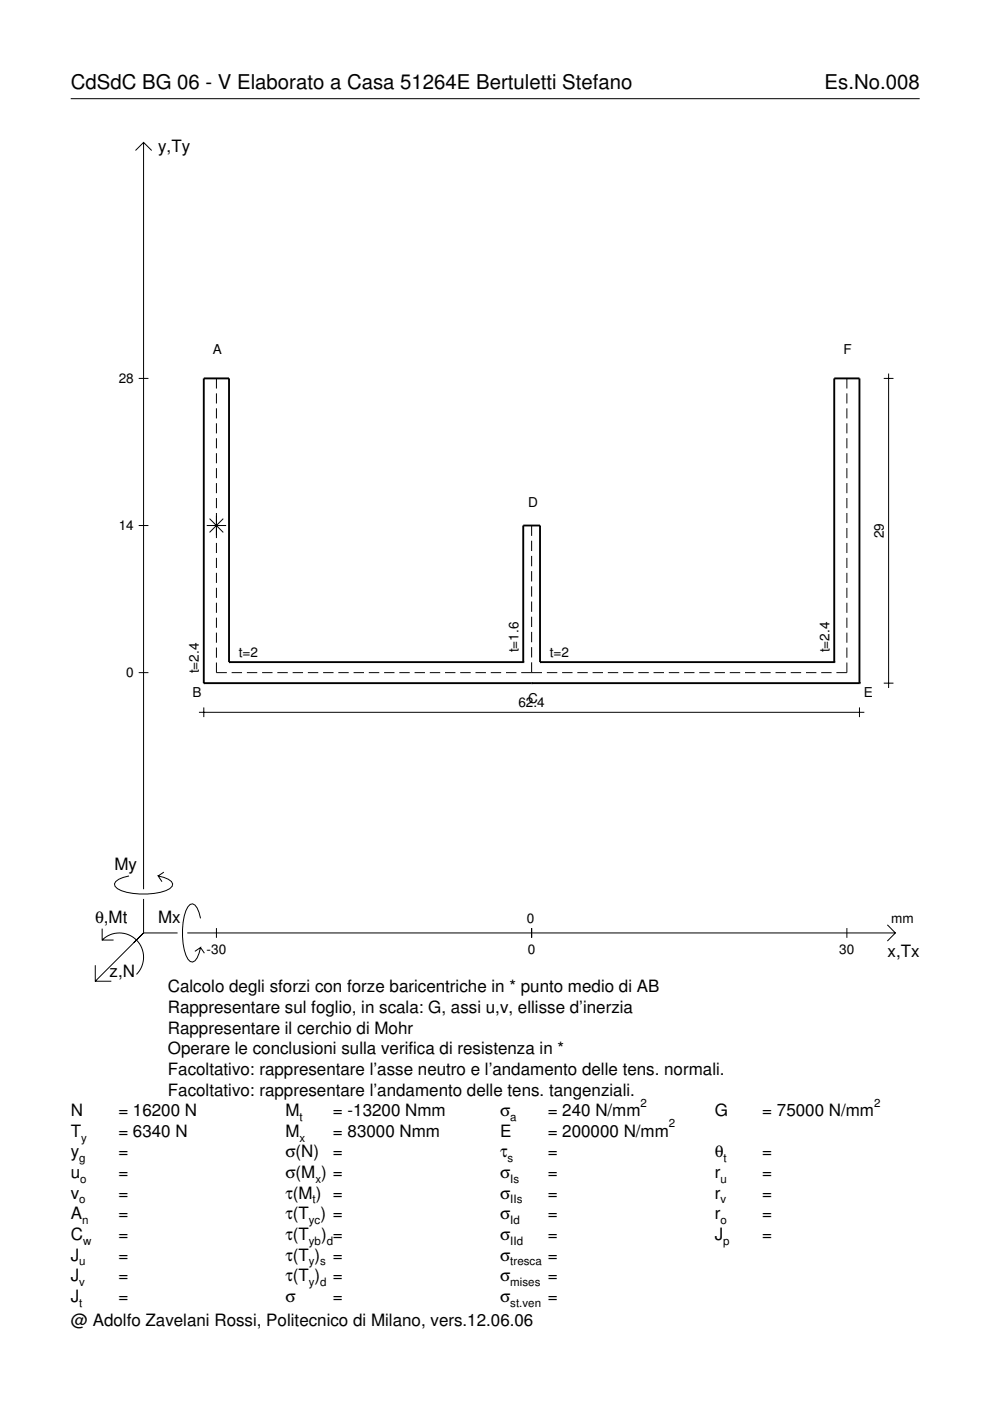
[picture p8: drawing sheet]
<svg xmlns="http://www.w3.org/2000/svg" width="210mm" height="297mm" viewBox="0 0 210 297" stroke-linecap="round" stroke-linejoin="round" font-family="sans-serif">
<g fill="none" stroke="#000" stroke-width=".21">
<path d="M15 20.9h180M28.7 31.9l1.7-1.7 1.8 1.7M30.4 30.2v158.3M188.4 79.2v66.7M29.4 80.2h2.1M45.9 80.2v2.2M45.9 83.4v2.1M45.9 86.6v2.1M45.9 89.7v2.2M45.9 92.9v2.2M45.9 96.1v2.1M45.9 99.3v2.1"/>
<path d="M179.6 80.2v2.2M179.6 83.4v2.1M179.6 86.6v2.1M179.6 89.7v2.2M179.6 92.9v2.2M179.6 96.1v2.1M179.6 99.3v2.1M187.4 80.2h2M29.4 111.4h2.1M43.8 111.4h4.1M44.4 110l2.9 2.9M45.9 102.4v2.2"/>
<path d="M45.9 105.6v2.1M45.9 108.8v5.3M45.9 115.1v2.2M45.9 118.3v2.1M47.3 110l-2.9 2.9M112.7 111.4v2.2M112.7 114.6v2.2M112.7 117.9v2.2M179.6 102.4v2.2M179.6 105.6v2.1M179.6 108.8v2.1M179.6 111.9v2.2"/>
<path d="M179.6 115.1v2.2M179.6 118.3v2.1M45.9 121.5v2.1M45.9 124.6v2.2M45.9 127.8v2.1M45.9 131v2.1M45.9 134.1v2.2M45.9 137.3v2.1M112.7 121.1v2.2M112.7 124.3v2.2M112.7 127.5v2.2M112.7 130.8v2.1"/>
<path d="M112.7 134v2.2M112.7 137.2v2.2M179.6 121.5v2.1M179.6 124.6v2.2M179.6 127.8v2.1M179.6 131v2.1M179.6 134.1v2.2M179.6 137.3v2.1M29.4 142.6h2.1M42.2 151h141.1M43.2 150v2M45.9 140.5v2.1h2.2"/>
<path d="M49.1 142.6h2.2M52.3 142.6h2.2M55.6 142.6h2.2M58.8 142.6h2.2M62 142.6h2.2M65.3 142.6h2.2M68.5 142.6h2.2M71.7 142.6h2.2M75 142.6h2.2M78.2 142.6h2.2M81.4 142.6h2.2M84.7 142.6h2.2"/>
<path d="M87.9 142.6h2.2M91.1 142.6h2.2M94.4 142.6h2.2M97.6 142.6h2.2M100.8 142.6h2.2M104.1 142.6h2.2M107.3 142.6h2.2M110.5 142.6h4.4M112.7 140.4v2.2M115.9 142.6h2.3M119.2 142.6h2.2M122.4 142.6h2.2"/>
<path d="M125.6 142.6h2.2M128.9 142.6h2.2M132.1 142.6h2.2M135.3 142.6h2.2M138.6 142.6h2.2M141.8 142.6h2.2M145 142.6h2.2M148.3 142.6h2.2M151.5 142.6h2.2M154.7 142.6h2.2M158 142.6h2.2M161.2 142.6h2.2"/>
<path d="M164.4 142.6h2.2M167.7 142.6h2.2M170.9 142.6h2.2M174.1 142.6h2.2M179.6 140.5v2.1h-2.3M182.2 150v2M187.4 144.8h2M21.7 199.3a5.1 5.1 0 0 1 7.2 0 5.1 5.1 0 0 1 0 7.3M21.7 196.9v2.4h2.4M27.3 185.7a3.6 3.6 0 0 0-3 1.7l.1 .5a5.6 5.6 0 0 0 3.8 1.5 13.4 13.4 0 0 0 7.8-1l.5-.5 .1-.5a3.6 3.6 0 0 0-3.1-1.7l.8 1.2M30.4 190.6v7.2M30.4 197.8l-10.2 10.2"/>
<path d="M30.4 197.8h7.2M34.7 184.9l-1.2 .8M39.7 197.8h150.1M42.5 194.7a3.6 3.6 0 0 0-1.7-3.1l-.5 .2a5.7 5.7 0 0 0-1.5 3.7 13.3 13.3 0 0 0 1 7.9l.5 .5 .5 .1a3.6 3.6 0 0 0 1.7-3.1l-1.2 .8M45.9 196.8v2M112.7 196.8v2M179.6 196.8v2M188.1 196.1l1.7 1.7-1.7 1.7M20.2 204.7v3.3h3.4M42.5 200.9l.8 1.2"/>
</g>
<g fill="none" stroke="#000" stroke-width=".4">
<path d="M43.2 144.8h.1M43.2 144.8h139M48.6 140.4h.1M48.6 140.4v-60.2h-5.4v64.6M48.6 140.4h62.3M110.9 140.4h.1M110.9 140.4v-29h3.6v29M112.7 144.8h.1M114.5 140.4h.1M114.5 140.4h62.4M176.9 140.4h.1M176.9 140.4v-60.2h5.3v64.6"/>
<path d="M182.2 144.8h.1"/>
</g>
<g font-size="4.3">
<text x="15" y="18.9">CdSdC BG 06 - V Elaborato a Casa 51264E Bertuletti Stefano</text>
<text x="174.8" y="18.9">Es.No.008</text>
</g>
<g font-size="3.6">
<text x="33.5" y="32.3">y,Ty</text>
<text x="24.3" y="184.4">My</text>
<text x="20.1" y="195.7">θ,Mt</text>
<text x="33.5" y="195.7">Mx</text>
<text x="188.2" y="203">x,Tx</text>
<text x="23.2" y="207.1">z,N</text>
<text x="35.6" y="210.4">Calcolo degli sforzi con forze baricentriche in * punto medio di AB</text>
<text x="35.6" y="214.8">Rappresentare sul foglio, in scala: G, assi u,v, ellisse d’inerzia</text>
<text x="35.6" y="219.2">Rappresentare il cerchio di Mohr</text>
<text x="35.6" y="223.5">Operare le conclusioni sulla verifica di resistenza in *</text>
<text x="35.6" y="227.9">Facoltativo: rappresentare l’asse neutro e l’andamento delle tens. normali.</text>
<text x="35.6" y="232.3">Facoltativo: rappresentare l’andamento delle tens. tangenziali.</text>
<text x="15" y="236.7">N</text>
<text x="25.1" y="236.7">= 16200 N</text>
<text x="60.5" y="236.7">M</text>
<text x="70.6" y="236.7">= -13200 Nmm</text>
<text x="106" y="236.7">σ</text>
<text x="116.1" y="236.7">= 240 N/mm</text>
<text x="151.5" y="236.7">G</text>
<text x="161.6" y="236.7">= 75000 N/mm</text>
<text x="15" y="245.4">y</text>
<text x="15" y="241">T</text>
<text x="25.1" y="241">= 6340 N</text>
<text x="25.1" y="245.4">=</text>
<text x="60.5" y="241">M</text>
<text x="60.5" y="245.4">σ(N)</text>
<text x="70.6" y="241">= 83000 Nmm</text>
<text x="70.6" y="245.4">=</text>
<text x="106" y="241">E</text>
<text x="106" y="245.4">τ</text>
<text x="116.1" y="245.4">=</text>
<text x="116.1" y="241">= 200000 N/mm</text>
<text x="151.5" y="245.4">θ</text>
<text x="161.6" y="245.4">=</text>
<text x="15" y="249.8">u</text>
<text x="25.1" y="249.8">=</text>
<text x="60.5" y="249.8">σ(M ) =</text>
<text x="106" y="249.8">σ</text>
<text x="116.1" y="249.8">=</text>
<text x="151.5" y="249.8">r</text>
<text x="161.6" y="249.8">=</text>
<text x="15" y="254.2">v</text>
<text x="25.1" y="254.2">=</text>
<text x="60.5" y="254.2">τ(M ) =</text>
<text x="106" y="254.2">σ</text>
<text x="116.1" y="254.2">=</text>
<text x="151.5" y="254.2">r</text>
<text x="161.6" y="254.2">=</text>
<text x="15" y="258.5">A</text>
<text x="15" y="262.9">C</text>
<text x="25.1" y="258.5">=</text>
<text x="25.1" y="262.9">=</text>
<text x="60.5" y="258.5">τ(T ) =</text>
<text x="60.5" y="262.9">τ(T</text>
<text x="68.1" y="262.9">) =</text>
<text x="106" y="258.5">σ</text>
<text x="106" y="262.9">σ</text>
<text x="116.1" y="258.5">=</text>
<text x="116.1" y="262.9">=</text>
<text x="151.5" y="258.5">r</text>
<text x="151.5" y="262.9">J</text>
<text x="161.6" y="258.5">=</text>
<text x="161.6" y="262.9">=</text>
<text x="15" y="267.3">J</text>
<text x="25.1" y="267.3">=</text>
<text x="60.5" y="267.3">τ(T )</text>
<text x="70.6" y="267.3">=</text>
<text x="106" y="267.3">σ</text>
<text x="116.1" y="267.3">=</text>
<text x="15" y="271.7">J</text>
<text x="25.1" y="271.7">=</text>
<text x="60.5" y="271.7">τ(T )</text>
<text x="70.6" y="271.7">=</text>
<text x="106" y="271.7">σ</text>
<text x="116.1" y="271.7">=</text>
<text x="15" y="281.2">@ Adolfo Zavelani Rossi, Politecnico di Milano, vers.12.06.06</text>
<text x="15" y="276">J</text>
<text x="25.1" y="276">=</text>
<text x="60.5" y="276">σ</text>
<text x="70.6" y="276">=</text>
<text x="106" y="276">σ</text>
<text x="116.1" y="276">=</text>
</g>
<g font-size="2.9">
<text x="45.1" y="75">A</text>
<text x="178.8" y="75">F</text>
<text x="25.2" y="81.2">28</text>
<text x="112" y="107.5">D</text>
<text x="25.2" y="112.4">14</text>
<text x="187.4" y="114.1" transform="rotate(-90 187.4 114.1)">29</text>
<text x="26.8" y="143.6">0</text>
<text x="42.2" y="142.8" transform="rotate(-90 42.2 142.8)">t=2.4</text>
<text x="50.6" y="139.4">t=2</text>
<text x="109.9" y="138.3" transform="rotate(-90 109.9 138.3)">t=1.6</text>
<text x="116.6" y="139.4">t=2</text>
<text x="175.8" y="138.3" transform="rotate(-90 175.8 138.3)">t=2.4</text>
<text x="40.8" y="147.8">B</text>
<text x="109.9" y="150">62.4</text>
<text x="112" y="149">C</text>
<text x="183.1" y="147.8">E</text>
<text x="111.7" y="195.7">0</text>
<text x="189" y="195.7">mm</text>
<text x="43.8" y="202.2">-30</text>
<text x="111.9" y="202.2">0</text>
<text x="178" y="202.2">30</text>
</g>
<g font-size="2.4">
<text x="63.5" y="237.7">t</text>
<text x="108.2" y="237.7">a</text>
<text x="135.8" y="234.7">2</text>
<text x="141.8" y="239">2</text>
<text x="185.3" y="234.7">2</text>
<text x="17.2" y="242">y</text>
<text x="63.5" y="242">x</text>
<text x="16.8" y="246.4">g</text>
<text x="17" y="250.8">o</text>
<text x="66.9" y="250.8">x</text>
<text x="107.6" y="246.4">s</text>
<text x="108.2" y="250.8">Is</text>
<text x="152.7" y="250.8">u</text>
<text x="153.4" y="246.4">t</text>
<text x="16.8" y="255.2">o</text>
<text x="66.3" y="255.2">t</text>
<text x="108.2" y="255.2">IIs</text>
<text x="152.7" y="255.2">v</text>
<text x="17.4" y="259.5">n</text>
<text x="17.6" y="263.9">w</text>
<text x="65.5" y="259.5">yc</text>
<text x="65.5" y="263.9">yb d</text>
<text x="108.2" y="259.5">Id</text>
<text x="108.2" y="263.9">IId</text>
<text x="152.7" y="259.5">o</text>
<text x="153.3" y="263.9">p</text>
<text x="16.8" y="268.3">u</text>
<text x="65.5" y="268.3">y s</text>
<text x="108.2" y="268.3">tresca</text>
<text x="16.8" y="272.7">v</text>
<text x="65.5" y="272.7">y d</text>
<text x="108.2" y="272.7">mises</text>
<text x="16.8" y="277">t</text>
<text x="108.2" y="277">st.ven</text>
</g>
</svg>
